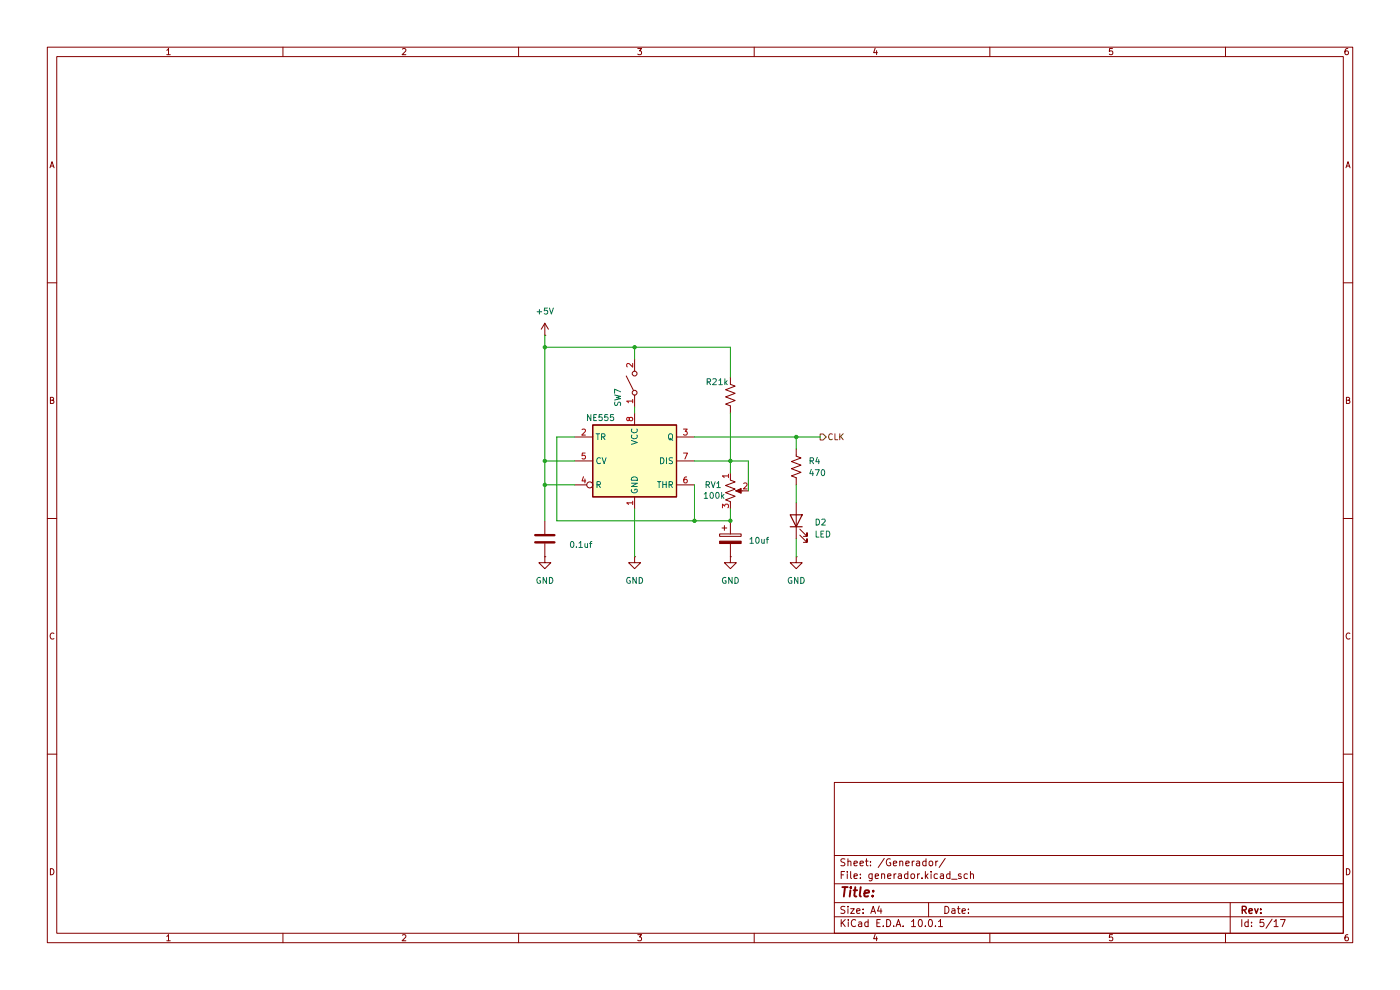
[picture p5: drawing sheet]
(kicad_sch
 (version 20260306)
 (generator "eeschema")
 (generator_version "10.0")
 (paper "A4")
 (lib_symbols
  (symbol "Device:C"
   (pin_numbers (hide yes))
   (pin_names
    (offset 0.254)) (exclude_from_sim no) (in_bom yes) (on_board yes)
   (in_pos_files yes)
   (duplicate_pin_numbers_are_jumpers no)
   (property "Reference" "C" (at 0.635 2.54 0) (show_name no) (do_not_autoplace no) (effects (font (size 1.27 1.27)) (justify left)))
   (property "Value" "C" (at 0.635 -2.54 0) (show_name no) (do_not_autoplace no) (effects (font (size 1.27 1.27)) (justify left)))
   (property "Footprint" "" (at 0.9652 -3.81 0) (show_name no) (do_not_autoplace no) (hide yes) (effects (font (size 1.27 1.27))))
   (property "Datasheet" "" (at 0 0 0) (show_name no) (do_not_autoplace no) (hide yes) (effects (font (size 1.27 1.27))))
   (property "Description" "Unpolarized capacitor" (at 0 0 0) (show_name no) (do_not_autoplace no) (hide yes) (effects (font (size 1.27 1.27))))
   (symbol "C_0_1"
    (polyline (pts (xy -2.032 0.762) (xy 2.032 0.762)) (stroke (width 0.508) (type default)) (fill (type none)))
    (polyline (pts (xy -2.032 -0.762) (xy 2.032 -0.762)) (stroke (width 0.508) (type default)) (fill (type none))))
   (symbol "C_1_1"
    (pin passive line (at 0 3.81 270) (length 2.794) (name "" (effects (font (size 1.27 1.27)))) (number "1" (effects (font (size 1.27 1.27)))))
    (pin passive line (at 0 -3.81 90) (length 2.794) (name "" (effects (font (size 1.27 1.27)))) (number "2" (effects (font (size 1.27 1.27))))))
   (embedded_fonts no))
  (symbol "Device:C_Polarized"
   (pin_numbers (hide yes))
   (pin_names
    (offset 0.254)) (exclude_from_sim no) (in_bom yes) (on_board yes)
   (in_pos_files yes)
   (duplicate_pin_numbers_are_jumpers no)
   (property "Reference" "C" (at 0.635 2.54 0) (show_name no) (do_not_autoplace no) (effects (font (size 1.27 1.27)) (justify left)))
   (property "Value" "C_Polarized" (at 0.635 -2.54 0) (show_name no) (do_not_autoplace no) (effects (font (size 1.27 1.27)) (justify left)))
   (property "Footprint" "" (at 0.9652 -3.81 0) (show_name no) (do_not_autoplace no) (hide yes) (effects (font (size 1.27 1.27))))
   (property "Datasheet" "" (at 0 0 0) (show_name no) (do_not_autoplace no) (hide yes) (effects (font (size 1.27 1.27))))
   (property "Description" "Polarized capacitor" (at 0 0 0) (show_name no) (do_not_autoplace no) (hide yes) (effects (font (size 1.27 1.27))))
   (symbol "C_Polarized_0_1"
    (rectangle (start -2.286 0.508) (end 2.286 1.016) (stroke (width 0) (type default)) (fill (type none)))
    (polyline (pts (xy -1.778 2.286) (xy -0.762 2.286)) (stroke (width 0) (type default)) (fill (type none)))
    (polyline (pts (xy -1.27 2.794) (xy -1.27 1.778)) (stroke (width 0) (type default)) (fill (type none)))
    (rectangle (start 2.286 -0.508) (end -2.286 -1.016) (stroke (width 0) (type default)) (fill (type outline))))
   (symbol "C_Polarized_1_1"
    (pin passive line (at 0 3.81 270) (length 2.794) (name "" (effects (font (size 1.27 1.27)))) (number "1" (effects (font (size 1.27 1.27)))))
    (pin passive line (at 0 -3.81 90) (length 2.794) (name "" (effects (font (size 1.27 1.27)))) (number "2" (effects (font (size 1.27 1.27))))))
   (embedded_fonts no))
  (symbol "Device:LED"
   (pin_numbers (hide yes))
   (pin_names
    (offset 1.016) (hide yes)) (exclude_from_sim no) (in_bom yes) (on_board yes)
   (in_pos_files yes)
   (duplicate_pin_numbers_are_jumpers no)
   (property "Reference" "D" (at 0 2.54 0) (show_name no) (do_not_autoplace no) (effects (font (size 1.27 1.27))))
   (property "Value" "LED" (at 0 -2.54 0) (show_name no) (do_not_autoplace no) (effects (font (size 1.27 1.27))))
   (property "Footprint" "" (at 0 0 0) (show_name no) (do_not_autoplace no) (hide yes) (effects (font (size 1.27 1.27))))
   (property "Datasheet" "" (at 0 0 0) (show_name no) (do_not_autoplace no) (hide yes) (effects (font (size 1.27 1.27))))
   (property "Description" "Light emitting diode" (at 0 0 0) (show_name no) (do_not_autoplace no) (hide yes) (effects (font (size 1.27 1.27))))
   (symbol "LED_0_1"
    (polyline (pts (xy -3.048 -0.762) (xy -4.572 -2.286) (xy -3.81 -2.286) (xy -4.572 -2.286) (xy -4.572 -1.524)) (stroke (width 0) (type default)) (fill (type none)))
    (polyline (pts (xy -1.778 -0.762) (xy -3.302 -2.286) (xy -2.54 -2.286) (xy -3.302 -2.286) (xy -3.302 -1.524)) (stroke (width 0) (type default)) (fill (type none)))
    (polyline (pts (xy -1.27 0) (xy 1.27 0)) (stroke (width 0) (type default)) (fill (type none)))
    (polyline (pts (xy -1.27 -1.27) (xy -1.27 1.27)) (stroke (width 0.254) (type default)) (fill (type none)))
    (polyline (pts (xy 1.27 -1.27) (xy 1.27 1.27) (xy -1.27 0) (xy 1.27 -1.27)) (stroke (width 0.254) (type default)) (fill (type none))))
   (symbol "LED_1_1"
    (pin passive line (at -3.81 0 0) (length 2.54) (name "K" (effects (font (size 1.27 1.27)))) (number "1" (effects (font (size 1.27 1.27)))))
    (pin passive line (at 3.81 0 180) (length 2.54) (name "A" (effects (font (size 1.27 1.27)))) (number "2" (effects (font (size 1.27 1.27))))))
   (embedded_fonts no))
  (symbol "Device:R_Potentiometer_US"
   (pin_names
    (offset 1.016) (hide yes)) (exclude_from_sim no) (in_bom yes) (on_board yes)
   (in_pos_files yes)
   (duplicate_pin_numbers_are_jumpers no)
   (property "Reference" "RV" (at -4.445 0 90) (show_name no) (do_not_autoplace no) (effects (font (size 1.27 1.27))))
   (property "Value" "R_Potentiometer_US" (at -2.54 0 90) (show_name no) (do_not_autoplace no) (effects (font (size 1.27 1.27))))
   (property "Footprint" "" (at 0 0 0) (show_name no) (do_not_autoplace no) (hide yes) (effects (font (size 1.27 1.27))))
   (property "Datasheet" "" (at 0 0 0) (show_name no) (do_not_autoplace no) (hide yes) (effects (font (size 1.27 1.27))))
   (property "Description" "Potentiometer, US symbol" (at 0 0 0) (show_name no) (do_not_autoplace no) (hide yes) (effects (font (size 1.27 1.27))))
   (symbol "R_Potentiometer_US_0_1"
    (polyline (pts (xy 0 2.54) (xy 0 2.286)) (stroke (width 0) (type default)) (fill (type none)))
    (polyline (pts (xy 0 2.286) (xy 1.016 1.905) (xy 0 1.524) (xy -1.016 1.143) (xy 0 0.762)) (stroke (width 0) (type default)) (fill (type none)))
    (polyline (pts (xy 0 0.762) (xy 1.016 0.381) (xy 0 0) (xy -1.016 -0.381) (xy 0 -0.762)) (stroke (width 0) (type default)) (fill (type none)))
    (polyline (pts (xy 0 -0.762) (xy 1.016 -1.143) (xy 0 -1.524) (xy -1.016 -1.905) (xy 0 -2.286)) (stroke (width 0) (type default)) (fill (type none)))
    (polyline (pts (xy 0 -2.286) (xy 0 -2.54)) (stroke (width 0) (type default)) (fill (type none)))
    (polyline (pts (xy 1.143 0) (xy 2.286 0.508) (xy 2.286 -0.508) (xy 1.143 0)) (stroke (width 0) (type default)) (fill (type outline)))
    (polyline (pts (xy 2.54 0) (xy 1.524 0)) (stroke (width 0) (type default)) (fill (type none))))
   (symbol "R_Potentiometer_US_1_1"
    (pin passive line (at 0 3.81 270) (length 1.27) (name "1" (effects (font (size 1.27 1.27)))) (number "1" (effects (font (size 1.27 1.27)))))
    (pin passive line (at 3.81 0 180) (length 1.27) (name "2" (effects (font (size 1.27 1.27)))) (number "2" (effects (font (size 1.27 1.27)))))
    (pin passive line (at 0 -3.81 90) (length 1.27) (name "3" (effects (font (size 1.27 1.27)))) (number "3" (effects (font (size 1.27 1.27))))))
   (embedded_fonts no))
  (symbol "Device:R_US"
   (pin_numbers (hide yes))
   (pin_names
    (offset 0)) (exclude_from_sim no) (in_bom yes) (on_board yes)
   (in_pos_files yes)
   (duplicate_pin_numbers_are_jumpers no)
   (property "Reference" "R" (at 2.54 0 90) (show_name no) (do_not_autoplace no) (effects (font (size 1.27 1.27))))
   (property "Value" "R_US" (at -2.54 0 90) (show_name no) (do_not_autoplace no) (effects (font (size 1.27 1.27))))
   (property "Footprint" "" (at 1.016 -0.254 90) (show_name no) (do_not_autoplace no) (hide yes) (effects (font (size 1.27 1.27))))
   (property "Datasheet" "" (at 0 0 0) (show_name no) (do_not_autoplace no) (hide yes) (effects (font (size 1.27 1.27))))
   (property "Description" "Resistor, US symbol" (at 0 0 0) (show_name no) (do_not_autoplace no) (hide yes) (effects (font (size 1.27 1.27))))
   (symbol "R_US_0_1"
    (polyline (pts (xy 0 2.286) (xy 0 2.54)) (stroke (width 0) (type default)) (fill (type none)))
    (polyline (pts (xy 0 2.286) (xy 1.016 1.905) (xy 0 1.524) (xy -1.016 1.143) (xy 0 0.762)) (stroke (width 0) (type default)) (fill (type none)))
    (polyline (pts (xy 0 0.762) (xy 1.016 0.381) (xy 0 0) (xy -1.016 -0.381) (xy 0 -0.762)) (stroke (width 0) (type default)) (fill (type none)))
    (polyline (pts (xy 0 -0.762) (xy 1.016 -1.143) (xy 0 -1.524) (xy -1.016 -1.905) (xy 0 -2.286)) (stroke (width 0) (type default)) (fill (type none)))
    (polyline (pts (xy 0 -2.286) (xy 0 -2.54)) (stroke (width 0) (type default)) (fill (type none))))
   (symbol "R_US_1_1"
    (pin passive line (at 0 3.81 270) (length 1.27) (name "" (effects (font (size 1.27 1.27)))) (number "1" (effects (font (size 1.27 1.27)))))
    (pin passive line (at 0 -3.81 90) (length 1.27) (name "" (effects (font (size 1.27 1.27)))) (number "2" (effects (font (size 1.27 1.27))))))
   (embedded_fonts no))
  (symbol "Switch:SW_SPST"
   (pin_names
    (offset 0) (hide yes)) (exclude_from_sim no) (in_bom yes) (on_board yes)
   (in_pos_files yes)
   (duplicate_pin_numbers_are_jumpers no)
   (property "Reference" "SW" (at 0 3.175 0) (show_name no) (do_not_autoplace no) (effects (font (size 1.27 1.27))))
   (property "Value" "SW_SPST" (at 0 -2.54 0) (show_name no) (do_not_autoplace no) (effects (font (size 1.27 1.27))))
   (property "Footprint" "" (at 0 0 0) (show_name no) (do_not_autoplace no) (hide yes) (effects (font (size 1.27 1.27))))
   (property "Datasheet" "" (at 0 0 0) (show_name no) (do_not_autoplace no) (hide yes) (effects (font (size 1.27 1.27))))
   (property "Description" "Single Pole Single Throw (SPST) switch" (at 0 0 0) (show_name no) (do_not_autoplace no) (hide yes) (effects (font (size 1.27 1.27))))
   (symbol "SW_SPST_0_0"
    (circle (center -2.032 0) (radius 0.508) (stroke (width 0) (type default)) (fill (type none)))
    (polyline (pts (xy -1.524 0.254) (xy 1.524 1.778)) (stroke (width 0) (type default)) (fill (type none)))
    (circle (center 2.032 0) (radius 0.508) (stroke (width 0) (type default)) (fill (type none))))
   (symbol "SW_SPST_1_1"
    (pin passive line (at -5.08 0 0) (length 2.54) (name "A" (effects (font (size 1.27 1.27)))) (number "1" (effects (font (size 1.27 1.27)))))
    (pin passive line (at 5.08 0 180) (length 2.54) (name "B" (effects (font (size 1.27 1.27)))) (number "2" (effects (font (size 1.27 1.27))))))
   (embedded_fonts no))
  (symbol "Timer:NE556" (exclude_from_sim no) (in_bom yes) (on_board yes)
   (in_pos_files yes)
   (duplicate_pin_numbers_are_jumpers no)
   (property "Reference" "U4" (at 2.1941 11.43 0) (show_name no) (do_not_autoplace no) (effects (font (size 1.27 1.27)) (justify left)))
   (property "Value" "NE556" (at 2.1941 8.89 0) (show_name no) (do_not_autoplace no) (effects (font (size 1.27 1.27)) (justify left)))
   (property "Footprint" "Package_DIP:DIP-8_W7.62mm" (at 2.794 -14.986 0) (show_name no) (do_not_autoplace no) (hide yes) (effects (font (size 1.27 1.27))))
   (property "Datasheet" "http://www.ti.com/lit/ds/symlink/ne556.pdf" (at 0.762 -10.922 0) (show_name no) (do_not_autoplace no) (hide yes) (effects (font (size 1.27 1.27))))
   (property "Description" "Dual Precision Timers, DIP-14/SOIC-14" (at 0.762 -13.462 0) (show_name no) (do_not_autoplace no) (hide yes) (effects (font (size 1.27 1.27))))
   (symbol "NE556_0_0"
    (pin power_in line (at 0 -10.16 90) (length 2.54) (name "GND" (effects (font (size 1.27 1.27)))) (number "1" (effects (font (size 1.27 1.27)))))
    (pin power_in line (at 0 10.16 270) (length 2.54) (name "VCC" (effects (font (size 1.27 1.27)))) (number "8" (effects (font (size 1.27 1.27))))))
   (symbol "NE556_0_1"
    (rectangle (start -8.89 -7.62) (end 8.89 7.62) (stroke (width 0.254) (type default)) (fill (type background)))
    (rectangle (start -8.89 -7.62) (end 8.89 7.62) (stroke (width 0.254) (type default)) (fill (type background))))
   (symbol "NE556_1_1"
    (pin input line (at -12.7 5.08 0) (length 3.81) (name "TR" (effects (font (size 1.27 1.27)))) (number "2" (effects (font (size 1.27 1.27)))))
    (pin output line (at 12.7 5.08 180) (length 3.81) (name "Q" (effects (font (size 1.27 1.27)))) (number "3" (effects (font (size 1.27 1.27)))))
    (pin input inverted (at -12.7 -5.08 0) (length 3.81) (name "R" (effects (font (size 1.27 1.27)))) (number "4" (effects (font (size 1.27 1.27)))))
    (pin input line (at -12.7 0 0) (length 3.81) (name "CV" (effects (font (size 1.27 1.27)))) (number "5" (effects (font (size 1.27 1.27)))))
    (pin input line (at 12.7 -5.08 180) (length 3.81) (name "THR" (effects (font (size 1.27 1.27)))) (number "6" (effects (font (size 1.27 1.27)))))
    (pin input line (at 12.7 0 180) (length 3.81) (name "DIS" (effects (font (size 1.27 1.27)))) (number "7" (effects (font (size 1.27 1.27))))))
   (symbol "NE556_2_1"
    (pin input line (at -12.7 5.08 0) (length 3.81) (name "TR" (effects (font (size 1.27 1.27)))) (number "8" (effects (font (size 1.27 1.27)))))
    (pin output line (at 12.7 5.08 180) (length 3.81) (name "Q" (effects (font (size 1.27 1.27)))) (number "9" (effects (font (size 1.27 1.27)))))
    (pin input inverted (at -12.7 -5.08 0) (length 3.81) (name "R" (effects (font (size 1.27 1.27)))) (number "10" (effects (font (size 1.27 1.27)))))
    (pin input line (at -12.7 0 0) (length 3.81) (name "CV" (effects (font (size 1.27 1.27)))) (number "11" (effects (font (size 1.27 1.27)))))
    (pin input line (at 12.7 -5.08 180) (length 3.81) (name "THR" (effects (font (size 1.27 1.27)))) (number "12" (effects (font (size 1.27 1.27)))))
    (pin input line (at 12.7 0 180) (length 3.81) (name "DIS" (effects (font (size 1.27 1.27)))) (number "13" (effects (font (size 1.27 1.27))))))
   (embedded_fonts no))
  (symbol "power:+5V"
   (power global)
   (pin_numbers (hide yes))
   (pin_names
    (offset 0) (hide yes)) (exclude_from_sim no) (in_bom yes) (on_board yes)
   (in_pos_files yes)
   (duplicate_pin_numbers_are_jumpers no)
   (property "Reference" "#PWR" (at 0 -3.81 0) (show_name no) (do_not_autoplace no) (hide yes) (effects (font (size 1.27 1.27))))
   (property "Value" "+5V" (at 0 3.556 0) (show_name no) (do_not_autoplace no) (effects (font (size 1.27 1.27))))
   (property "Footprint" "" (at 0 0 0) (show_name no) (do_not_autoplace no) (hide yes) (effects (font (size 1.27 1.27))))
   (property "Datasheet" "" (at 0 0 0) (show_name no) (do_not_autoplace no) (hide yes) (effects (font (size 1.27 1.27))))
   (property "Description" "Power symbol creates a global label with name \"+5V\"" (at 0 0 0) (show_name no) (do_not_autoplace no) (hide yes) (effects (font (size 1.27 1.27))))
   (symbol "+5V_0_1"
    (polyline (pts (xy -0.762 1.27) (xy 0 2.54)) (stroke (width 0) (type default)) (fill (type none)))
    (polyline (pts (xy 0 2.54) (xy 0.762 1.27)) (stroke (width 0) (type default)) (fill (type none)))
    (polyline (pts (xy 0 0) (xy 0 2.54)) (stroke (width 0) (type default)) (fill (type none))))
   (symbol "+5V_1_1"
    (pin power_in line (at 0 0 90) (length 0) (name "" (effects (font (size 1.27 1.27)))) (number "1" (effects (font (size 1.27 1.27))))))
   (embedded_fonts no))
  (symbol "power:GND"
   (power global)
   (pin_numbers (hide yes))
   (pin_names
    (offset 0) (hide yes)) (exclude_from_sim no) (in_bom yes) (on_board yes)
   (in_pos_files yes)
   (duplicate_pin_numbers_are_jumpers no)
   (property "Reference" "#PWR" (at 0 -6.35 0) (show_name no) (do_not_autoplace no) (hide yes) (effects (font (size 1.27 1.27))))
   (property "Value" "GND" (at 0 -3.81 0) (show_name no) (do_not_autoplace no) (effects (font (size 1.27 1.27))))
   (property "Footprint" "" (at 0 0 0) (show_name no) (do_not_autoplace no) (hide yes) (effects (font (size 1.27 1.27))))
   (property "Datasheet" "" (at 0 0 0) (show_name no) (do_not_autoplace no) (hide yes) (effects (font (size 1.27 1.27))))
   (property "Description" "Power symbol creates a global label with name \"GND\" , ground" (at 0 0 0) (show_name no) (do_not_autoplace no) (hide yes) (effects (font (size 1.27 1.27))))
   (symbol "GND_0_1"
    (polyline (pts (xy 0 0) (xy 0 -1.27) (xy 1.27 -1.27) (xy 0 -2.54) (xy -1.27 -1.27) (xy 0 -1.27)) (stroke (width 0) (type default)) (fill (type none))))
   (symbol "GND_1_1"
    (pin power_in line (at 0 0 270) (length 0) (name "" (effects (font (size 1.27 1.27)))) (number "1" (effects (font (size 1.27 1.27))))))
   (embedded_fonts no)))
 (junction
  (at 154.94 97.79)
  (diameter 0)
  (color 0 0 0 0))
 (junction
  (at 115.57 102.87)
  (diameter 0)
  (color 0 0 0 0))
 (junction
  (at 154.94 110.49)
  (diameter 0)
  (color 0 0 0 0))
 (junction
  (at 115.57 73.66)
  (diameter 0)
  (color 0 0 0 0))
 (junction
  (at 134.62 73.66)
  (diameter 0)
  (color 0 0 0 0))
 (junction
  (at 115.57 97.79)
  (diameter 0)
  (color 0 0 0 0))
 (junction
  (at 147.32 110.49)
  (diameter 0)
  (color 0 0 0 0))
 (junction
  (at 168.91 92.71)
  (diameter 0)
  (color 0 0 0 0))
 (wire
  (pts (xy 115.57 110.49) (xy 115.57 102.87))
  (stroke (width 0) (type default)))
 (wire
  (pts (xy 115.57 71.12) (xy 115.57 73.66))
  (stroke (width 0) (type default)))
 (wire
  (pts (xy 154.94 87.63) (xy 154.94 97.79))
  (stroke (width 0) (type default)))
 (wire
  (pts (xy 134.62 73.66) (xy 134.62 76.2))
  (stroke (width 0) (type default)))
 (wire
  (pts (xy 115.57 102.87) (xy 121.92 102.87))
  (stroke (width 0) (type default)))
 (wire
  (pts (xy 147.32 102.87) (xy 147.32 110.49))
  (stroke (width 0) (type default)))
 (wire
  (pts (xy 115.57 97.79) (xy 115.57 102.87))
  (stroke (width 0) (type default)))
 (wire
  (pts (xy 158.75 104.14) (xy 158.75 97.79))
  (stroke (width 0) (type default)))
 (wire
  (pts (xy 118.11 110.49) (xy 147.32 110.49))
  (stroke (width 0) (type default)))
 (wire
  (pts (xy 168.91 92.71) (xy 168.91 95.25))
  (stroke (width 0) (type default)))
 (wire
  (pts (xy 168.91 92.71) (xy 173.99 92.71))
  (stroke (width 0) (type default)))
 (wire
  (pts (xy 154.94 107.95) (xy 154.94 110.49))
  (stroke (width 0) (type default)))
 (wire
  (pts (xy 168.91 102.87) (xy 168.91 106.68))
  (stroke (width 0) (type default)))
 (wire
  (pts (xy 168.91 114.3) (xy 168.91 118.11))
  (stroke (width 0) (type default)))
 (wire
  (pts (xy 147.32 110.49) (xy 154.94 110.49))
  (stroke (width 0) (type default)))
 (wire
  (pts (xy 118.11 92.71) (xy 118.11 110.49))
  (stroke (width 0) (type default)))
 (wire
  (pts (xy 158.75 97.79) (xy 154.94 97.79))
  (stroke (width 0) (type default)))
 (wire
  (pts (xy 134.62 73.66) (xy 154.94 73.66))
  (stroke (width 0) (type default)))
 (wire
  (pts (xy 154.94 73.66) (xy 154.94 80.01))
  (stroke (width 0) (type default)))
 (wire
  (pts (xy 115.57 97.79) (xy 121.92 97.79))
  (stroke (width 0) (type default)))
 (wire
  (pts (xy 147.32 92.71) (xy 168.91 92.71))
  (stroke (width 0) (type default)))
 (wire
  (pts (xy 121.92 92.71) (xy 118.11 92.71))
  (stroke (width 0) (type default)))
 (wire
  (pts (xy 115.57 73.66) (xy 134.62 73.66))
  (stroke (width 0) (type default)))
 (wire
  (pts (xy 154.94 97.79) (xy 154.94 100.33))
  (stroke (width 0) (type default)))
 (wire
  (pts (xy 147.32 97.79) (xy 154.94 97.79))
  (stroke (width 0) (type default)))
 (wire
  (pts (xy 134.62 86.36) (xy 134.62 87.63))
  (stroke (width 0) (type default)))
 (wire
  (pts (xy 115.57 73.66) (xy 115.57 97.79))
  (stroke (width 0) (type default)))
 (wire
  (pts (xy 134.62 107.95) (xy 134.62 118.11))
  (stroke (width 0) (type default)))
 (hierarchical_label "CLK"
  (shape output)
  (at 173.99 92.71 0)
  (effects (font (size 1.27 1.27)) (justify left)))
 (symbol
  (lib_id "power:+5V")
  (at 115.57 71.12 0)
  (unit 1)
  (body_style 1)
  (exclude_from_sim no)
  (in_bom yes)
  (on_board yes)
  (in_pos_files yes)
  (dnp no)
  (fields_autoplaced yes)
  (property "Reference" "#PWR010" (at 115.57 74.93 0) (hide yes) (show_name no) (do_not_autoplace no) (effects (font (size 1.27 1.27))))
  (property "Value" "+5V" (at 115.57 66.04 0) (show_name no) (do_not_autoplace no) (effects (font (size 1.27 1.27))))
  (property "Footprint" "" (at 115.57 71.12 0) (hide yes) (show_name no) (do_not_autoplace no) (effects (font (size 1.27 1.27))))
  (property "Datasheet" "" (at 115.57 71.12 0) (hide yes) (show_name no) (do_not_autoplace no) (effects (font (size 1.27 1.27))))
  (property "Description" "Power symbol creates a global label with name \"+5V\"" (at 115.57 71.12 0) (hide yes) (show_name no) (do_not_autoplace no) (effects (font (size 1.27 1.27))))
  (pin "1"))
 (symbol
  (lib_id "power:GND")
  (at 154.94 118.11 0)
  (unit 1)
  (body_style 1)
  (exclude_from_sim no)
  (in_bom yes)
  (on_board yes)
  (in_pos_files yes)
  (dnp no)
  (fields_autoplaced yes)
  (property "Reference" "#PWR09" (at 154.94 124.46 0) (hide yes) (show_name no) (do_not_autoplace no) (effects (font (size 1.27 1.27))))
  (property "Value" "GND" (at 154.94 123.19 0) (show_name no) (do_not_autoplace no) (effects (font (size 1.27 1.27))))
  (property "Footprint" "" (at 154.94 118.11 0) (hide yes) (show_name no) (do_not_autoplace no) (effects (font (size 1.27 1.27))))
  (property "Datasheet" "" (at 154.94 118.11 0) (hide yes) (show_name no) (do_not_autoplace no) (effects (font (size 1.27 1.27))))
  (property "Description" "Power symbol creates a global label with name \"GND\" , ground" (at 154.94 118.11 0) (hide yes) (show_name no) (do_not_autoplace no) (effects (font (size 1.27 1.27))))
  (pin "1"))
 (symbol
  (lib_id "power:GND")
  (at 134.62 118.11 0)
  (unit 1)
  (body_style 1)
  (exclude_from_sim no)
  (in_bom yes)
  (on_board yes)
  (in_pos_files yes)
  (dnp no)
  (fields_autoplaced yes)
  (property "Reference" "#PWR08" (at 134.62 124.46 0) (hide yes) (show_name no) (do_not_autoplace no) (effects (font (size 1.27 1.27))))
  (property "Value" "GND" (at 134.62 123.19 0) (show_name no) (do_not_autoplace no) (effects (font (size 1.27 1.27))))
  (property "Footprint" "" (at 134.62 118.11 0) (hide yes) (show_name no) (do_not_autoplace no) (effects (font (size 1.27 1.27))))
  (property "Datasheet" "" (at 134.62 118.11 0) (hide yes) (show_name no) (do_not_autoplace no) (effects (font (size 1.27 1.27))))
  (property "Description" "Power symbol creates a global label with name \"GND\" , ground" (at 134.62 118.11 0) (hide yes) (show_name no) (do_not_autoplace no) (effects (font (size 1.27 1.27))))
  (pin "1"))
 (symbol
  (lib_id "Device:R_Potentiometer_US")
  (at 154.94 104.14 0)
  (unit 1)
  (body_style 1)
  (exclude_from_sim no)
  (in_bom yes)
  (on_board yes)
  (in_pos_files yes)
  (dnp no)
  (property "Reference" "RV1" (at 153.162 102.87 0) (show_name no) (do_not_autoplace no) (effects (font (size 1.27 1.27)) (justify right)))
  (property "Value" "100k" (at 153.924 105.156 0) (show_name no) (do_not_autoplace no) (effects (font (size 1.27 1.27)) (justify right)))
  (property "Footprint" "Potentiometer_THT:Potentiometer_Bourns_3266W_Vertical" (at 154.94 104.14 0) (hide yes) (show_name no) (do_not_autoplace no) (effects (font (size 1.27 1.27))))
  (property "Datasheet" "" (at 154.94 104.14 0) (hide yes) (show_name no) (do_not_autoplace no) (effects (font (size 1.27 1.27))))
  (property "Description" "Potentiometer, US symbol" (at 154.94 104.14 0) (hide yes) (show_name no) (do_not_autoplace no) (effects (font (size 1.27 1.27))))
  (pin "1")
  (pin "2")
  (pin "3"))
 (symbol
  (lib_id "Device:R_US")
  (at 154.94 83.82 0)
  (unit 1)
  (body_style 1)
  (exclude_from_sim no)
  (in_bom yes)
  (on_board yes)
  (in_pos_files yes)
  (dnp no)
  (property "Reference" "R2" (at 149.606 81.0259 0) (show_name no) (do_not_autoplace no) (effects (font (size 1.27 1.27)) (justify left)))
  (property "Value" "1k" (at 152.146 81.026 0) (show_name no) (do_not_autoplace no) (effects (font (size 1.27 1.27)) (justify left)))
  (property "Footprint" "Resistor_THT:R_Axial_DIN0207_L6.3mm_D2.5mm_P10.16mm_Horizontal" (at 155.956 84.074 90) (hide yes) (show_name no) (do_not_autoplace no) (effects (font (size 1.27 1.27))))
  (property "Datasheet" "" (at 154.94 83.82 0) (hide yes) (show_name no) (do_not_autoplace no) (effects (font (size 1.27 1.27))))
  (property "Description" "Resistor, US symbol" (at 154.94 83.82 0) (hide yes) (show_name no) (do_not_autoplace no) (effects (font (size 1.27 1.27))))
  (pin "2")
  (pin "1"))
 (symbol
  (lib_id "Device:C")
  (at 115.57 114.3 0)
  (unit 1)
  (body_style 1)
  (exclude_from_sim no)
  (in_bom yes)
  (on_board yes)
  (in_pos_files yes)
  (dnp no)
  (property "Reference" "C10" (at 119.38 113.0299 0) (hide yes) (show_name no) (do_not_autoplace no) (effects (font (size 1.27 1.27)) (justify left)))
  (property "Value" "0.1uf" (at 120.65 115.5699 0) (show_name no) (do_not_autoplace no) (effects (font (size 1.27 1.27)) (justify left)))
  (property "Footprint" "Capacitor_THT:C_Disc_D6.0mm_W4.4mm_P5.00mm" (at 116.5352 118.11 0) (hide yes) (show_name no) (do_not_autoplace no) (effects (font (size 1.27 1.27))))
  (property "Datasheet" "" (at 115.57 114.3 0) (hide yes) (show_name no) (do_not_autoplace no) (effects (font (size 1.27 1.27))))
  (property "Description" "Unpolarized capacitor" (at 115.57 114.3 0) (hide yes) (show_name no) (do_not_autoplace no) (effects (font (size 1.27 1.27))))
  (pin "1")
  (pin "2"))
 (symbol
  (lib_id "Switch:SW_SPST")
  (at 134.62 81.28 90)
  (unit 1)
  (body_style 1)
  (exclude_from_sim no)
  (in_bom yes)
  (on_board yes)
  (in_pos_files yes)
  (dnp no)
  (property "Reference" "SW7" (at 131.064 84.328 0) (show_name no) (do_not_autoplace no) (effects (font (size 1.27 1.27))))
  (property "Value" "SW_SPST" (at 130.81 81.28 0) (hide yes) (show_name no) (do_not_autoplace no) (effects (font (size 1.27 1.27))))
  (property "Footprint" "Button_Switch_THT:SW_DIP_SPSTx01_Slide_9.78x4.72mm_W7.62mm_P2.54mm" (at 134.62 81.28 0) (hide yes) (show_name no) (do_not_autoplace no) (effects (font (size 1.27 1.27))))
  (property "Datasheet" "" (at 134.62 81.28 0) (hide yes) (show_name no) (do_not_autoplace no) (effects (font (size 1.27 1.27))))
  (property "Description" "Single Pole Single Throw (SPST) switch" (at 134.62 81.28 0) (hide yes) (show_name no) (do_not_autoplace no) (effects (font (size 1.27 1.27))))
  (pin "1")
  (pin "2"))
 (symbol
  (lib_id "Device:C_Polarized")
  (at 154.94 114.3 0)
  (unit 1)
  (body_style 1)
  (exclude_from_sim no)
  (in_bom yes)
  (on_board yes)
  (in_pos_files yes)
  (dnp no)
  (fields_autoplaced yes)
  (property "Reference" "C11" (at 158.75 112.1409 0) (hide yes) (show_name no) (do_not_autoplace no) (effects (font (size 1.27 1.27)) (justify left)))
  (property "Value" "10uf" (at 158.75 114.6809 0) (show_name no) (do_not_autoplace no) (effects (font (size 1.27 1.27)) (justify left)))
  (property "Footprint" "" (at 155.9052 118.11 0) (hide yes) (show_name no) (do_not_autoplace no) (effects (font (size 1.27 1.27))))
  (property "Datasheet" "" (at 154.94 114.3 0) (hide yes) (show_name no) (do_not_autoplace no) (effects (font (size 1.27 1.27))))
  (property "Description" "Polarized capacitor" (at 154.94 114.3 0) (hide yes) (show_name no) (do_not_autoplace no) (effects (font (size 1.27 1.27))))
  (pin "1")
  (pin "2"))
 (symbol
  (lib_id "power:GND")
  (at 115.57 118.11 0)
  (unit 1)
  (body_style 1)
  (exclude_from_sim no)
  (in_bom yes)
  (on_board yes)
  (in_pos_files yes)
  (dnp no)
  (fields_autoplaced yes)
  (property "Reference" "#PWR049" (at 115.57 124.46 0) (hide yes) (show_name no) (do_not_autoplace no) (effects (font (size 1.27 1.27))))
  (property "Value" "GND" (at 115.57 123.19 0) (show_name no) (do_not_autoplace no) (effects (font (size 1.27 1.27))))
  (property "Footprint" "" (at 115.57 118.11 0) (hide yes) (show_name no) (do_not_autoplace no) (effects (font (size 1.27 1.27))))
  (property "Datasheet" "" (at 115.57 118.11 0) (hide yes) (show_name no) (do_not_autoplace no) (effects (font (size 1.27 1.27))))
  (property "Description" "Power symbol creates a global label with name \"GND\" , ground" (at 115.57 118.11 0) (hide yes) (show_name no) (do_not_autoplace no) (effects (font (size 1.27 1.27))))
  (pin "1"))
 (symbol
  (lib_id "Timer:NE556")
  (at 134.62 97.79 0)
  (unit 1)
  (body_style 1)
  (exclude_from_sim no)
  (in_bom yes)
  (on_board yes)
  (in_pos_files yes)
  (dnp no)
  (property "Reference" "U4" (at 136.8141 85.09 0) (hide yes) (show_name no) (do_not_autoplace no) (effects (font (size 1.27 1.27)) (justify left)))
  (property "Value" "NE555" (at 124.206 88.646 0) (show_name no) (do_not_autoplace no) (effects (font (size 1.27 1.27)) (justify left)))
  (property "Footprint" "Package_DIP:DIP-8_W7.62mm" (at 137.414 112.776 0) (hide yes) (show_name no) (do_not_autoplace no) (effects (font (size 1.27 1.27))))
  (property "Datasheet" "http://www.ti.com/lit/ds/symlink/ne556.pdf" (at 135.382 108.712 0) (hide yes) (show_name no) (do_not_autoplace no) (effects (font (size 1.27 1.27))))
  (property "Description" "Dual Precision Timers, DIP-14/SOIC-14" (at 135.382 111.252 0) (hide yes) (show_name no) (do_not_autoplace no) (effects (font (size 1.27 1.27))))
  (pin "12")
  (pin "6")
  (pin "13")
  (pin "8")
  (pin "9")
  (pin "5")
  (pin "8")
  (pin "4")
  (pin "10")
  (pin "2")
  (pin "1")
  (pin "3")
  (pin "11")
  (pin "7"))
 (symbol
  (lib_id "Device:LED")
  (at 168.91 110.49 90)
  (unit 1)
  (body_style 1)
  (exclude_from_sim no)
  (in_bom yes)
  (on_board yes)
  (in_pos_files yes)
  (dnp no)
  (fields_autoplaced yes)
  (property "Reference" "D2" (at 172.72 110.8074 90) (show_name no) (do_not_autoplace no) (effects (font (size 1.27 1.27)) (justify right)))
  (property "Value" "LED" (at 172.72 113.3474 90) (show_name no) (do_not_autoplace no) (effects (font (size 1.27 1.27)) (justify right)))
  (property "Footprint" "LED_THT:LED_D5.0mm" (at 168.91 110.49 0) (hide yes) (show_name no) (do_not_autoplace no) (effects (font (size 1.27 1.27))))
  (property "Datasheet" "" (at 168.91 110.49 0) (hide yes) (show_name no) (do_not_autoplace no) (effects (font (size 1.27 1.27))))
  (property "Description" "Light emitting diode" (at 168.91 110.49 0) (hide yes) (show_name no) (do_not_autoplace no) (effects (font (size 1.27 1.27))))
  (pin "2")
  (pin "1"))
 (symbol
  (lib_id "power:GND")
  (at 168.91 118.11 0)
  (unit 1)
  (body_style 1)
  (exclude_from_sim no)
  (in_bom yes)
  (on_board yes)
  (in_pos_files yes)
  (dnp no)
  (fields_autoplaced yes)
  (property "Reference" "#PWR07" (at 168.91 124.46 0) (hide yes) (show_name no) (do_not_autoplace no) (effects (font (size 1.27 1.27))))
  (property "Value" "GND" (at 168.91 123.19 0) (show_name no) (do_not_autoplace no) (effects (font (size 1.27 1.27))))
  (property "Footprint" "" (at 168.91 118.11 0) (hide yes) (show_name no) (do_not_autoplace no) (effects (font (size 1.27 1.27))))
  (property "Datasheet" "" (at 168.91 118.11 0) (hide yes) (show_name no) (do_not_autoplace no) (effects (font (size 1.27 1.27))))
  (property "Description" "Power symbol creates a global label with name \"GND\" , ground" (at 168.91 118.11 0) (hide yes) (show_name no) (do_not_autoplace no) (effects (font (size 1.27 1.27))))
  (pin "1"))
 (symbol
  (lib_id "Device:R_US")
  (at 168.91 99.06 0)
  (unit 1)
  (body_style 1)
  (exclude_from_sim no)
  (in_bom yes)
  (on_board yes)
  (in_pos_files yes)
  (dnp no)
  (fields_autoplaced yes)
  (property "Reference" "R4" (at 171.45 97.7899 0) (show_name no) (do_not_autoplace no) (effects (font (size 1.27 1.27)) (justify left)))
  (property "Value" "470" (at 171.45 100.3299 0) (show_name no) (do_not_autoplace no) (effects (font (size 1.27 1.27)) (justify left)))
  (property "Footprint" "Resistor_THT:R_Axial_DIN0207_L6.3mm_D2.5mm_P10.16mm_Horizontal" (at 169.926 99.314 90) (hide yes) (show_name no) (do_not_autoplace no) (effects (font (size 1.27 1.27))))
  (property "Datasheet" "" (at 168.91 99.06 0) (hide yes) (show_name no) (do_not_autoplace no) (effects (font (size 1.27 1.27))))
  (property "Description" "Resistor, US symbol" (at 168.91 99.06 0) (hide yes) (show_name no) (do_not_autoplace no) (effects (font (size 1.27 1.27))))
  (pin "2")
  (pin "1")))
